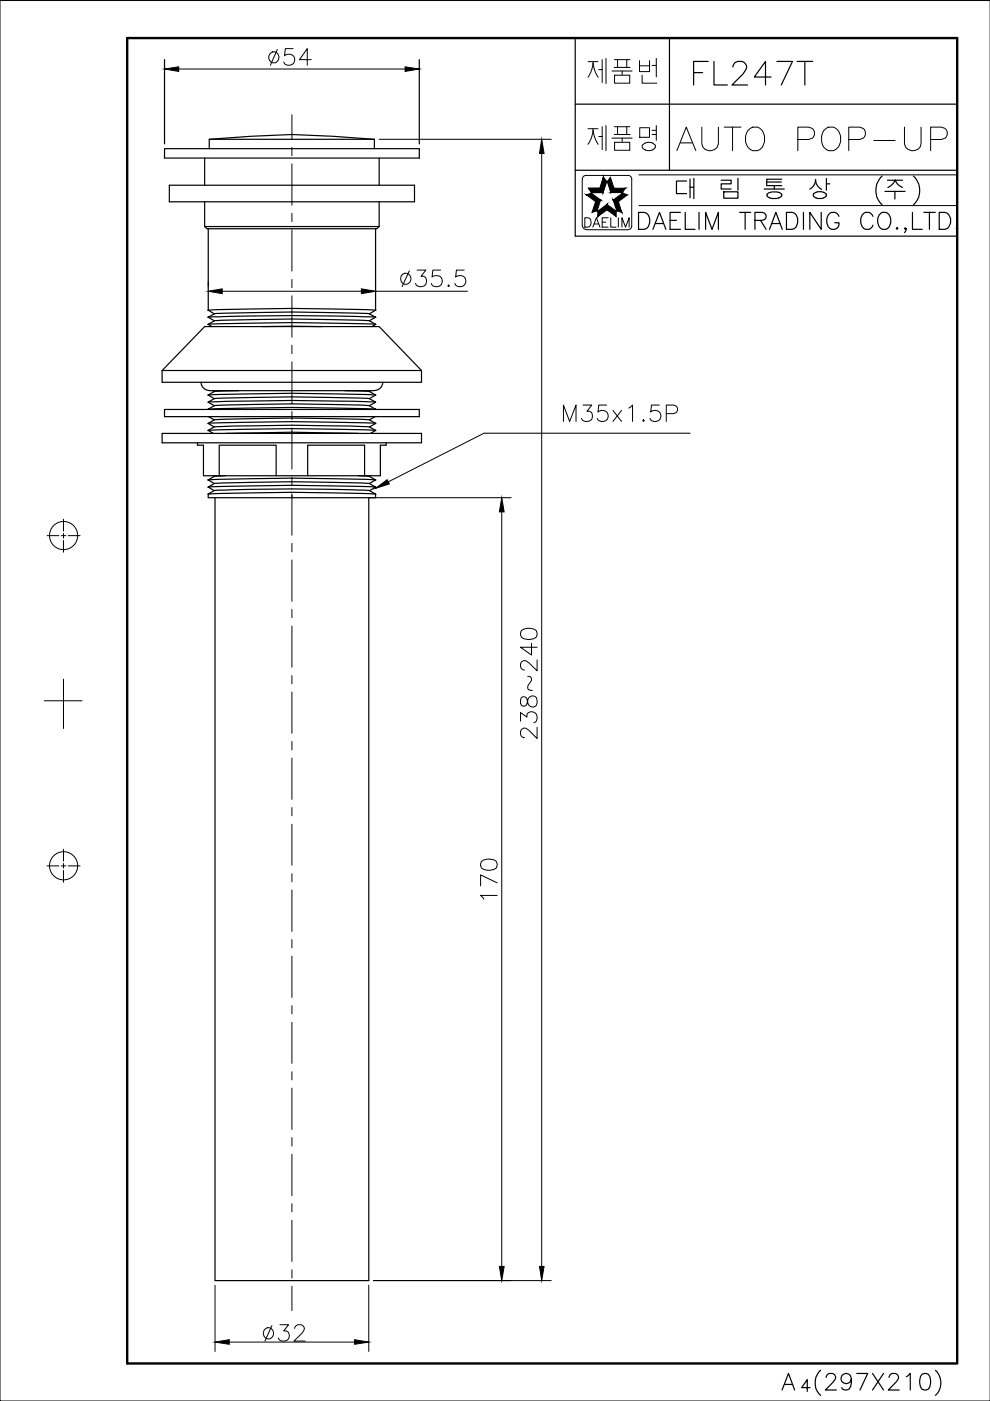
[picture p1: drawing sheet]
<svg xmlns="http://www.w3.org/2000/svg" width="210mm" height="297mm" viewBox="0 0 210 297" stroke-linecap="round" stroke-linejoin="round" font-family="sans-serif">
<!-- layer: 0 -->
<g fill="none" stroke="#000" stroke-width=".21">
<path d="M0 .1h209.9v296.9h-209.9zM123.4 38v9.9M133.9 38v9.9M135.5 37.1h67.4M124.5 48.7h8.7M135.5 43.6h67.4M10 113.6h2.5M13 113.6h1M13.5 110.1v2.5M13.5 113.1v1M13.5 114.6v2.5M14.5 113.6h2.5"/>
<path d="M9.4 148.6h8M13.5 144v10.5M10 183.6h2.5M13 183.6h1M13.5 180.1v2.5M13.5 183.1v1M13.5 184.6v2.5M14.5 183.6h2.5"/>
<circle cx="13.5" cy="113.5" r="2.98"/>
<circle cx="13.5" cy="183.6" r="2.98"/>
</g>
<!-- layer: TXT -->
<path d="M27 8.1h175.9v281h-175.9z" fill="none" stroke="#000" stroke-width=".51"/>
<!-- layer: 0 -->
<g fill="none" stroke="#000" stroke-width=".25">
<path d="M122 8.1v42h80.9M141.9 8.1v28M122 36.1h80.9M122 22.1h80.9M152.9 38.2h2.1v.8h-2.1v1.1h2.1M156.5 37.8v2.5M162.6 38.6h3.1M164.2 39.4v.7M165.7 38h-3.1v1.4h3.1M172.9 38.1a2.48 2.48 0 0 0 1.3 2.1M172.9 38.1a2.26 2.26 0 0 1-1.2 2M175.2 37.8v2.5"/>
<path d="M175.2 39h.7M187 37.3a4.2 4.2 0 0 0 0 6.1M188.2 38.2h3.1M189.8 38.2a2.52 2.52 0 0 0 1.5 1.5M189.8 38.2l-.5 .8-1.1 .8M193.7 37.3a4.2 4.2 0 0 1 0 6.1M153.5 40.7h3v1.3h-3zM162 40.1h4.3M165.1 40.8l.6 .3v.5M165.1 40.8a2.37 2.37 0 0 0-2.5 .5l.1 .3M172.5 41.2v.4M174.6 40.8l-1.2-.1-.9 .4"/>
<path d="M174.6 40.8l.6 .3M175.1 41.2v.4M187.6 40.6h4.3M189.7 40.6v1.6"/>
</g>
<g fill="#000" stroke="#000" stroke-width=".21">
<path d="M126.3 42.7l.3 2-1.1 .3zM126.3 42.7l.3 2 .7-2.3z"/>
<path d="M124.3 41.3l3 1.1-1 .3zM124.3 41.3l3 1.1-1.9-1.4z"/>
<path d="M130 42.4l1.1 .3 .7 2.3zM130 42.4l.8 2.3 1 .3z"/>
<path d="M132 41l1.1 .3-2 1.4zM130 42.4l1.1 .3 .9-1.7z"/>
</g>
<!-- layer: 00_COMPONENTS -->
<g fill="none" stroke="#000" stroke-width=".25">
<path d="M34.9 31.5h54v2h-54zM35.9 39.3h52v3.5h-52zM43.4 33.5v5.8M44.4 31.5v-2l8.7-.6 8.8-.4 8.8 .4 8.7 .6v2M44.4 29.5h35M80.4 33.5v5.8M43.4 42.8v5.2l.5 .5h36l.5-.5v-5.2M43.4 48h37M44.2 48.5v17.3M79.6 48.5v17.3M34.4 78.6h55v2.5h-55zM34.4 78.6l9-9.4h37l9 9.4"/>
<path d="M44.2 67.3l.2-.1a492.4 492.4 0 0 1 33 0l2.2 .1M44.2 68.8l.2-.1a514.9 514.9 0 0 1 33 0l2.2 .1M44.2 65.8l.2-.1a514.9 514.9 0 0 1 33-.1l2.2 .2M44.2 65.8l1.2 .7M44.2 67.3l1.2 .7M44.2 68.8l.8 .4M45.4 66.5h.3a443.2 443.2 0 0 1 30.6-.1l2 .1M45.4 68h.3a443.2 443.2 0 0 1 30.6-.1l2 .1M45.4 68l-1.2 .8M45.4 66.5l-1.2 .8M55.6 69.2h12.6M78.3 66.5l1.3 .8"/>
<path d="M78.3 68l1.3 .8M79.6 68.8l-.8 .4M79.6 67.3l-1.3 .7M79.6 65.8l-1.3 .7M34.4 91.9h55v2h-55zM34.9 86.8h54v1.5h-54zM41.9 93.9v.5h1.2v6.5h37.5v-6.5h1.3v-.5M42.6 81a1.76 1.76 0 0 0 1.8 1.8M44.2 91.3l1.2-.8h.3a325.1 325.1 0 0 1 30.6-.1l2 .1 1.3 .8M44.2 83.8l.2-.1a514.9 514.9 0 0 1 33-.1l2.2 .2M44.2 86.8l.2-.1a514.9 514.9 0 0 1 33-.1l2.2 .2M44.2 85.2h.2a377.7 377.7 0 0 1 33 0h2.2"/>
<path d="M44.2 89.8l.2-.1a514.9 514.9 0 0 1 33-.1l2.2 .2M44.2 91.3l.2-.1a514.9 514.9 0 0 1 33-.1l2.2 .2M44.2 85.2l1.2 .8M44.2 83.8l1.2 .7M44.2 86.8h.1M44.2 89.8l1.2 .7M44.2 91.3l1 .6M44.2 88.3l1.2 .7M44.4 82.8h35M45.1 82.8l.3 .2M45.4 89h.3a443.2 443.2 0 0 1 30.6-.1l2 .1M45.4 86h.3a443.2 443.2 0 0 1 30.6-.1l2 .1"/>
<path d="M45.4 84.5h.3a443.2 443.2 0 0 1 30.6-.1l2 .1M45.4 89l-1.2 .8M45.4 86l-1.2 .8M45.4 84.5l-1.2 .7M47.8 91.9l3.5-.1a362.9 362.9 0 0 1 24.7 .1M50.6 82.8l-5.2 .2-1.2 .8M73.1 82.8l5.2 .2 1.3 .8M78.3 84.5l1.3 .7M78.3 86l1.3 .8M78.3 89l1.3 .8M78.7 82.8l-.4 .2M79.5 88.3l-1.2 .7"/>
<path d="M79.6 85.2l-1.3 .8M79.6 91.3l-1 .6M79.6 89.8l-1.3 .7M79.6 86.8h-.1M79.6 83.8l-1.3 .7M81.2 81a1.76 1.76 0 0 1-1.8 1.8M44.2 104.8l1.5-.8a423.8 423.8 0 0 1 30.6-.1l2 .1 1.3 .8-.3-.1a514.2 514.2 0 0 0-32.9-.1zM44.2 101.8l.2-.1a514.9 514.9 0 0 1 33-.1l2.2 .2M44.2 104.8v.7h35.4v-.7M44.2 101.8l1.2 .7M45.2 100.9l.2 .1M45.4 102.5h.3a443.2 443.2 0 0 1 30.6-.1l2 .1"/>
<path d="M45.4 104l-1.2-.7 .2-.1a514.9 514.9 0 0 1 33 0l2.2 .1-1.3 .7M45.4 102.5l-1.2 .8M45.6 105.5v166h32.6v-166M46.5 100.9v-6.5h12v6.5M47.8 100.9l-2.4 .1-1.2 .8M65.2 100.9v-6.5h12.1v6.5M76 100.9l2.3 .1 1.3 .8M78.3 102.5l1.3 .8M78.6 100.9l-.3 .1M79.6 101.8l-1.3 .7"/>
</g>
<!-- layer: D -->
<g fill="none" stroke="#000" stroke-width=".21">
<path d="M37.9 14.6h48M61.9 24.3v5.2M61.9 31.2v1.8M61.9 34.7v8.8M80.4 29.5h36.5M114.9 32.5v236M61.9 45.2v1.8M61.9 48.8v8.7M61.9 59.3v1.7M61.9 62.7v8.8M61.9 73.2v1.8M61.9 76.7v8.8"/>
<path d="M61.9 87.2v1.8M61.9 90.7v8.8M102.6 91.8l-20.3 10.4M61.9 101.2v1.8M61.9 104.7v8.8M61.9 115.2v1.8M61.9 118.7v8.8M78.2 105.5h30.2M106.4 108.5v160M61.9 129.2v1.8M61.9 132.7v8.8M61.9 143.2v1.8"/>
<path d="M61.9 146.7v8.8M61.9 157.2v1.8M61.9 160.7v8.8M61.9 171.2v1.8M61.9 174.7v8.8M61.9 185.2v1.8M61.9 188.7v8.8M61.9 199.2v1.8M61.9 202.7v8.8M61.9 213.2v1.8M61.9 216.7v8.8M61.9 227.2v1.8"/>
<path d="M61.9 230.7v8.8M61.9 241.2v1.8M61.9 244.7v8.8M61.9 255.2v1.7M61.9 258.7v8.7M45.6 272.5v14M61.9 269.2v1.8M61.9 272.7v5.2M78.2 272.5v14M79.2 271.5h37.7M48.6 284.6h26.6"/>
</g>
<path d="M34.9 14.6l3-.4v.9zM85.9 14.2l3 .4-3 .5zM79.6 103.5l2.5-1.8 .4 .9zM106.4 105.5l.5 3h-1zM105.9 268.5h1l-.5 3zM114.4 268.5h1l-.5 3zM45.6 284.6l3-.6v1zM75.2 284l3 .6-3 .4z" fill="#000" stroke="#000" stroke-width=".21"/>
<!-- layer: 00_COMPONENTS -->
<g fill="#000" stroke="#000" stroke-width=".21">
<path d="M44.1 68.8h.1zM79.5 67.3h.2zM44.1 91.3h.1zM44.2 86.7v.2zM44.1 104.8h.1zM44.1 103.2l.1 .1v.1zM44.1 101.8h.1z"/>
<circle cx="44.2" cy="67.2" r=".07"/>
<circle cx="44.2" cy="65.8" r=".07"/>
<circle cx="79.6" cy="65.8" r=".07"/>
<circle cx="79.6" cy="68.8" r=".07"/>
<circle cx="44.2" cy="83.8" r=".07"/>
<circle cx="44.2" cy="89.8" r=".07"/>
<circle cx="79.6" cy="91.2" r=".07"/>
<circle cx="79.6" cy="83.8" r=".07"/>
<circle cx="79.6" cy="86.8" r=".07"/>
<circle cx="79.6" cy="89.8" r=".07"/>
<circle cx="79.6" cy="104.8" r=".07"/>
<circle cx="79.6" cy="101.7" r=".07"/>
<circle cx="79.6" cy="103.3" r=".07"/>
</g>
<!-- layer: D -->
<path d="M34.9 12.6v17.9M88.9 12.6v17.9" fill="none" stroke="#000" stroke-width=".25"/>
<!-- layer: DIM -->
<g fill="none" stroke="#000" stroke-width=".21">
<path d="M44.2 59.8v1M79.6 59.8v1M86.8 57.4l-1.5 3.4M88.4 57.3h1.9l-1 1.3h.5a1.22 1.22 0 0 1 .3 2 1.22 1.22 0 0 1-2-.5M93.4 57.3h-1.6l-.2 1.4a1.25 1.25 0 0 1 1.8 0 1.25 1.25 0 0 1 0 1.8 1.25 1.25 0 0 1-1.8-.1l-.2-.3M98.4 57.3h-1.6l-.2 1.4a1.25 1.25 0 0 1 1.8 0 1.25 1.25 0 0 1 0 1.8 1.25 1.25 0 0 1-1.8-.1l-.2-.3M47.1 61.8h29.5M79.6 61.8h19.5M95 60.6l.1-.2 .2 .2-.2 .2zM102.6 91.8h43.7"/>
<circle cx="86" cy="59.1" r="1.16"/>
</g>
<path d="M44.2 61.8l2.9-.6v1.1zM76.6 61.2l3 .6-3 .5z" fill="#000" stroke="#000" stroke-width=".21"/>
<!-- layer: DWG -->
<g fill="none" stroke="#000" stroke-width=".25">
<path d="M165.8 294.7l1.4-3.5 1.3 3.5M166.3 293.5h1.7M171.7 294.2h-1.7l1.2-1.7v2.5M174 290.5a3.7 3.7 0 0 0 0 5.4M175.2 292a.91 .91 0 0 1 .6-.8h.7a.87 .87 0 0 1 .5 1.4l-2 2.1h2.3M180.5 292.4a1.1 1.1 0 0 1-1.5 .9 1.1 1.1 0 0 1-.4-1.7 1.1 1.1 0 0 1 1.7 .1 3.1 3.1 0 0 1-.3 2.8 1.05 1.05 0 0 1-1.5-.3M181.7 291.2h2.3l-1.7 3.5M185 291.2l2.3 3.5M187.3 291.2l-2.3 3.5M188.5 292a.91 .91 0 0 1 .6-.8h.7a.87 .87 0 0 1 .5 1.4l-2 2.1h2.4M192.2 291.9l.8-.7v3.5M195.5 291.4a1.1 1.1 0 0 1 1.6 .5 2.87 2.87 0 0 1-.3 2.6 1.12 1.12 0 0 1-1.6-.5 2.87 2.87 0 0 1 .3-2.6z"/>
<path d="M198.3 290.5a3.7 3.7 0 0 1 0 5.4"/>
</g>
<text font-size="18.1" x="114.7" y="36.3">제품명</text>
<text font-size="14.6" x="114.7" y="19">제품번</text>
<text font-size="9.3" x="145.7" y="19.4">FL247T</text>
<text font-size="8.8" x="142.2" y="33.2">AUTO POP-UP</text>
<text font-size="7.9" x="134.1" y="50.4">DAELIM TRADING CO.,LTD.</text>
<g font-size="7.1">
<text x="55.7" y="15.2">54</text>
<text x="118.2" y="90.7">M35x1.5P</text>
<text x="114.7" y="157.7" transform="rotate(-90 114.7 157.7)">238~240</text>
<text x="106.2" y="191.9" transform="rotate(-90 106.2 191.9)">170</text>
</g>
<text font-size="6.6" x="54.7" y="285.4">32</text>
<text font-size="5.3" x="122.8" y="49.4">DAELIM</text>
</svg>
